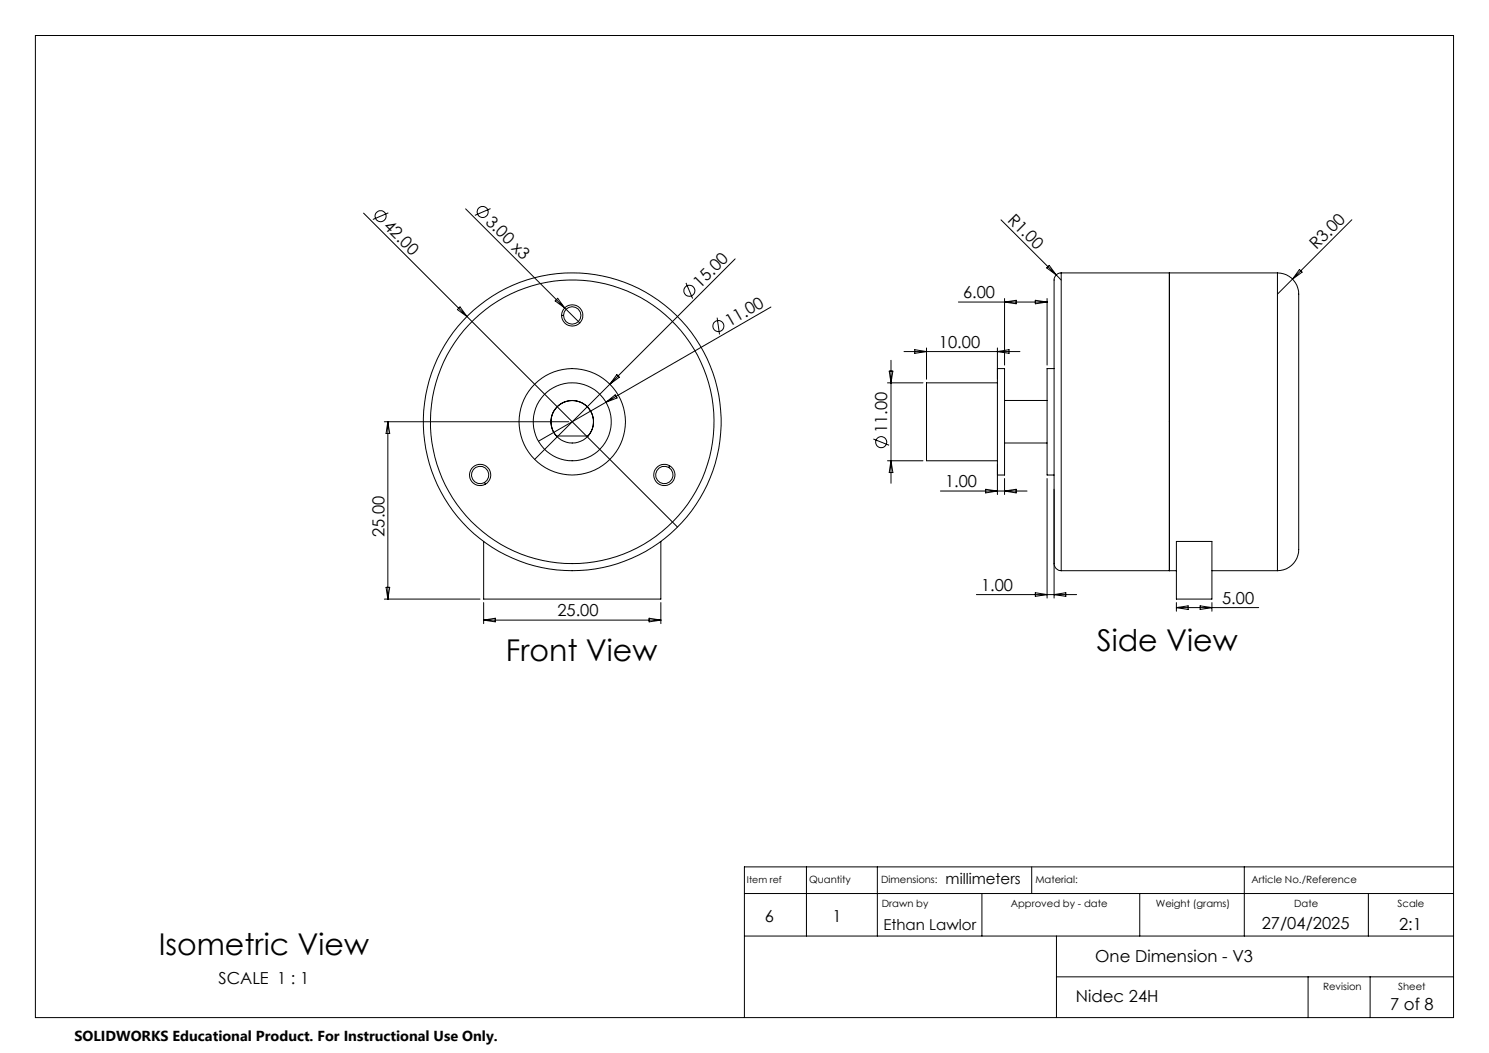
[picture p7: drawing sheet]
<svg xmlns="http://www.w3.org/2000/svg" width="420mm" height="297mm" viewBox="0 0 420 297" stroke-linecap="round" stroke-linejoin="round" font-family="sans-serif">
<g fill="none" stroke="#000" stroke-width=".28">
<path d="M10 10h400v277h-400zM131.3 58.9l28 28M138.4 58.8l-4.5 1.9M102.6 60.1l29.1 29.2M109.5 60l-4.3 1.9M193.5 79.8l1.9 4.4M207.4 73l-56.6 56.6M282.4 62l15.5 15.5M295.2 75.6l.7-.7 2 2.6zM297.9 77.5l1.4 1.5M299.3 77a2.39 2.39 0 0 0-2 3.1v78a2.3 2.3 0 0 0 2 2.9M299.3 77v84"/>
<path d="M299.3 77h61M329.8 77v84M360.3 77a6.3 6.3 0 0 1 6 7.6v69a6.2 6.2 0 0 1-6 7.4M360.3 77v84M366.5 76l.8 .8-2.7 1.9zM381.3 62l-21 21M129 87.3l.8-.7 1.9 2.7zM131.7 89.3l59.4 59.4M157.3 84.1l2 2.8-2.7-2zM158.4 89h.6M159.3 86.9l4.2 4.2M202.3 89.6l.7 4.7"/>
<path d="M217.5 86.6l-46.6 26.8M255 99.2h32.7M258 98.6l3.3 .6-3.3 .5zM261.3 98.1v8.9M270.3 85.2h25M281.3 98.1v8.9M281.3 99.2l3.3-.6v1.1zM283.4 84.2v18.8M283.4 85.2l3.2-.5v1zM292 84.7l3.3 .5-3.3 .5zM295.3 84.2v18.8M108.4 119h52"/>
<path d="M109.4 119v50M109.4 119l.5 3.3h-1zM157.2 114.6a6 6 0 0 1 8.4 .1 6 6 0 0 1 .3 8.3h-8.9a6 6 0 0 1 .2-8.4zM170.9 113.4l-19 11.1M170.9 113.4l2.6-2 .6 .9zM174 105.7l.7 .7-2.7 2zM250.3 108h10M250.8 104.7h1l-.5 3.3zM251.3 101.6v34.7M281.3 104h2.1v30h-2.1zM281.3 108h-20v22h20M283.4 113h11.9"/>
<path d="M297.3 104h-2v30h2M136.7 136.1l.2 .5M188.9 131.4l-.3 .4M246.3 123.8l4.5 1.8M250.3 130h10M251.3 130l.5 3.3h-1zM265.3 138.5h24.4M278 138l3.3 .5-3.3 .5zM281.3 131v8.5M283.4 135v4.5M283.4 138.5l3.2-.5v1zM283.4 125h11.9"/>
<path d="M295.3 135v33.7M297.3 138v30.7M136.4 152.7v16.3h50v-16.3M331.8 152.7h10v16.3h-10zM108.4 169h27M108.9 165.7h1l-.5 3.3zM136.4 170v5.9M136.4 174.9h50M136.4 174.9l3.3-.5v1zM183.1 174.4l3.3 .5-3.3 .5zM186.4 170v5.9M275.4 167.7h28.3"/>
<path d="M292 167.2l3.3 .5-3.3 .5zM297.3 167.7l3.3-.5v1zM299.3 161h32.5M331.8 170v2.4M331.8 171.4h23.2M331.8 171.4l3.3-.5v1zM338.5 170.9l3.3 .5-3.3 .5zM341.8 170v2.4M341.8 161h18.5M210 252h200M227.5 244.5v19.5M247.5 244.5v19.5"/>
<path d="M277 252v12M291 244.5v7.5M321.5 252v12M351 244.5v19.5M386 252v12M410 244.5h-200v42.5M210 264h200M298 264v23M298 275.5h112M369 275.5v11.5M386.5 275.5v11.5"/>
<circle cx="136.1" cy="59.8" r="1.55"/>
<circle cx="107.4" cy="61" r="1.56"/>
<circle cx="161.4" cy="89" r="3"/>
<circle cx="161.4" cy="89" r="2.45"/>
<circle cx="194.4" cy="82" r="1.55"/>
<circle cx="202.6" cy="92" r="1.56"/>
<circle cx="161.4" cy="119" r="6"/>
<circle cx="161.4" cy="119" r="11"/>
<circle cx="161.4" cy="119" r="15"/>
<circle cx="161.4" cy="119" r="42"/>
<circle cx="161.4" cy="119" r="40"/>
<circle cx="135.4" cy="134" r="3"/>
<circle cx="135.4" cy="134" r="2.46"/>
<circle cx="187.4" cy="134" r="2.47"/>
<circle cx="187.4" cy="134" r="2.99"/>
<circle cx="248.6" cy="124.7" r="1.55"/>
</g>
<g font-size="8.5">
<text x="309.4" y="183.7">Side View</text>
<text x="142.7" y="186.5">Front View</text>
<text x="44.8" y="269.3">Isometric View</text>
</g>
<g font-size="4.7">
<text x="108" y="64" transform="rotate(45 108 64)">42.00</text>
<text x="136.8" y="62.8" transform="rotate(45 136.8 62.8)">3.00 x3</text>
<text x="284" y="62.2" transform="rotate(45 284 62.2)">R1.00</text>
<text x="371.3" y="70.6" transform="rotate(-45 371.3 70.6)">R3.00</text>
<text x="197.5" y="81.4" transform="rotate(-45 197.5 81.4)">15.00</text>
<text x="271.6" y="84.2">6.00</text>
<text x="205.7" y="92.1" transform="rotate(-30 205.7 92.1)">11.00</text>
<text x="264.8" y="98.1">10.00</text>
<text x="250.3" y="122.1" transform="rotate(-90 250.3 122.1)">11.00</text>
<text x="266.6" y="137.5">1.00</text>
<text x="108.4" y="151.4" transform="rotate(-90 108.4 151.4)">25.00</text>
<text x="276.7" y="166.7">1.00</text>
<text x="157.2" y="173.9">25.00</text>
<text x="344.7" y="170.4">5.00</text>
<text x="215.7" y="260.1">6</text>
<text x="234.8" y="260.1">1</text>
<text x="355.9" y="262.2">27/04/2025</text>
<text x="394.6" y="262.2">2:1</text>
<text x="308.9" y="271.4">One Dimension - V3</text>
<text x="61.6" y="277.5">SCALE 1 : 1</text>
<text x="303.5" y="282.7">Nidec 24H</text>
<text x="392.1" y="284.9">7 of 8</text>
</g>
<g font-size="4.2">
<text x="266.7" y="249.4">millimeters</text>
<text x="249.2" y="262.2">Ethan Lawlor</text>
</g>
<text font-size="4.1" x="21" y="293.7">SOLIDWORKS Educational Product. For Instructional Use Only.</text>
<g font-size="2.8">
<text x="228.2" y="249.1">Quantity</text>
<text x="248.5" y="249.1">Dimensions:</text>
<text x="292" y="249.1">Material:</text>
<text x="353" y="249.1">Article No./Reference</text>
<text x="248.7" y="255.8">Drawn by</text>
<text x="285.1" y="255.8">Approved by - date</text>
<text x="326" y="255.8">Weight (grams)</text>
<text x="365" y="255.8">Date</text>
<text x="394.2" y="255.8">Scale</text>
<text x="373.2" y="279.1">Revision</text>
<text x="394.4" y="279.2">Sheet</text>
</g>
<text font-size="2.7" x="210.7" y="249.2">Item ref</text>
</svg>
